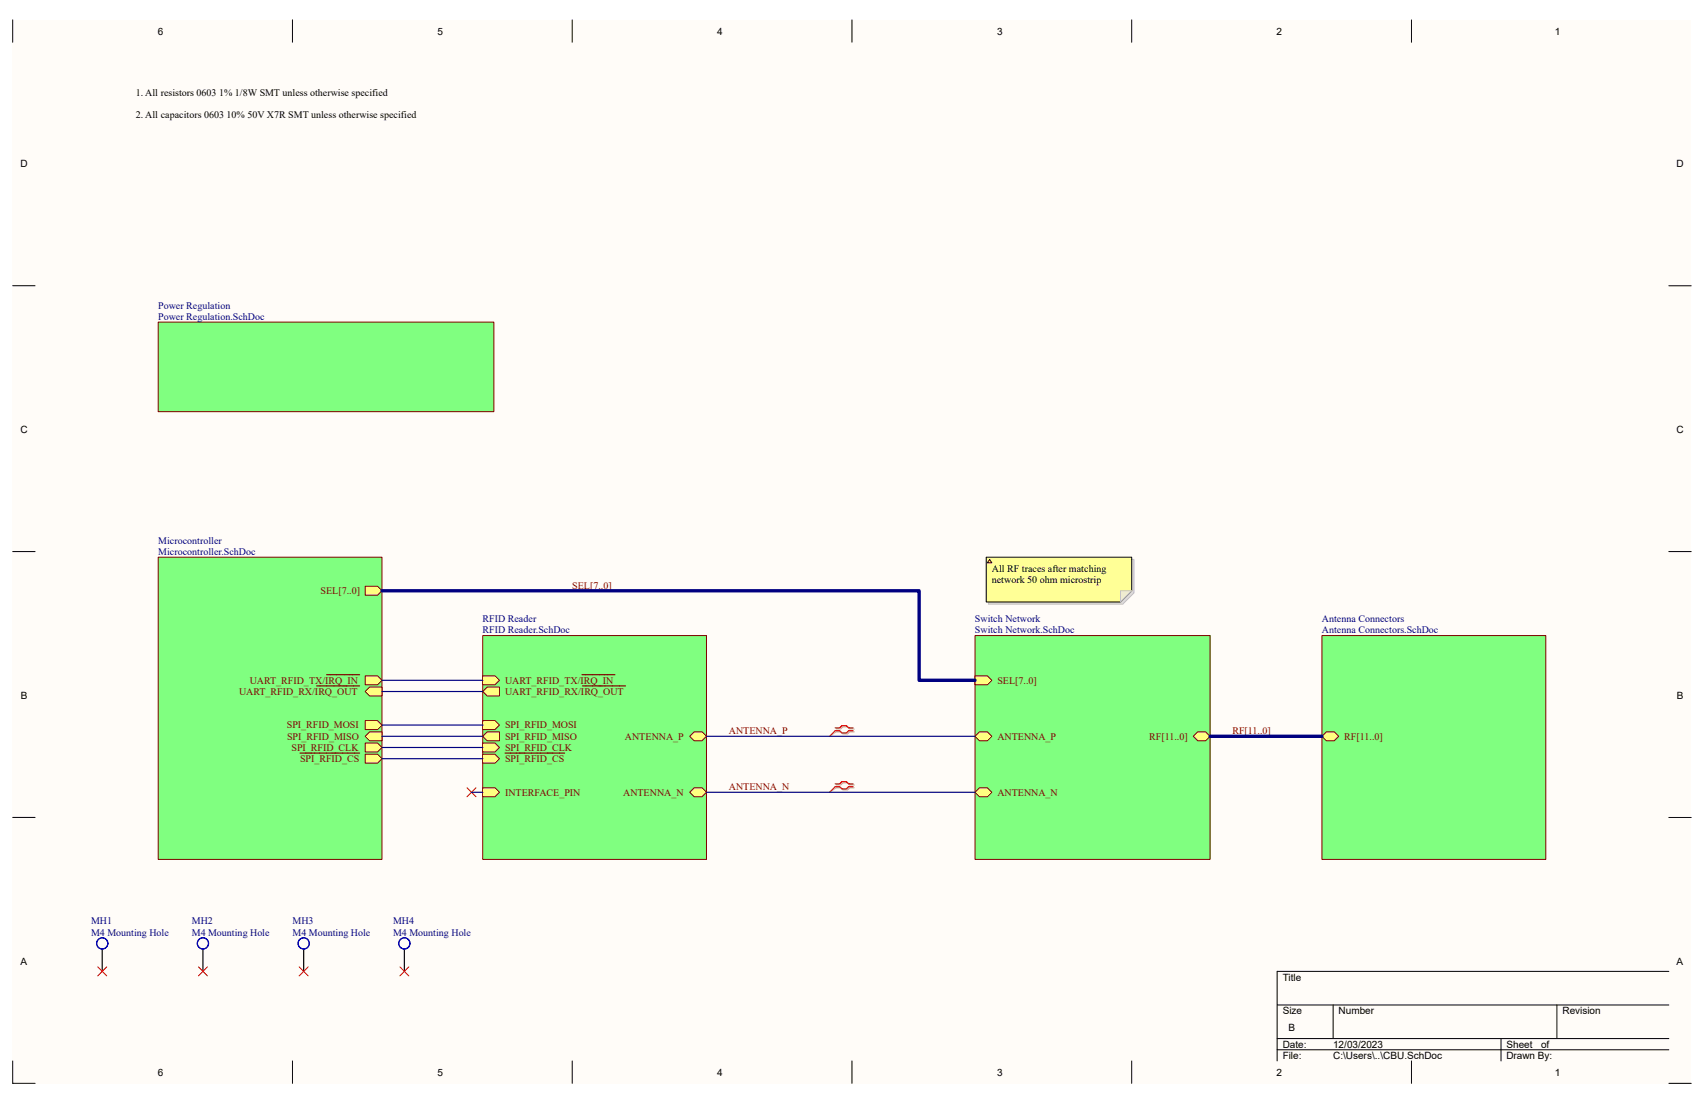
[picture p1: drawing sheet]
<svg xmlns="http://www.w3.org/2000/svg" width="432mm" height="279mm" viewBox="0 0 432 279" stroke-linecap="round" stroke-linejoin="round" font-family="sans-serif">
<g fill="#fffcf8">
<path d="M3.2 5h425.4v269.4h-425.4z" fill-rule="evenodd"/>
<path d="M8.9 10.7h414v258.1h-414z" fill-rule="evenodd"/>
</g>
<g fill="none" stroke="#000" stroke-width=".25">
<path d="M3.2 5v5.7M74.1 5v5.7M145 5v5.7M215.9 5v5.7M286.8 5v5.7M357.7 5v5.7M3.2 72.4h5.7M422.9 72.4h5.7M3.2 139.7h5.7M422.9 139.7h5.7M3.2 207.1h5.7M422.9 207.1h5.7"/>
<path d="M323.6 254.6h99.3M337.8 254.6v8.5M394.5 254.6v8.5M422.9 246.1h-99.3v22.6M3.2 268.7v5.7h5.7M74.1 268.7v5.7M145 268.7v5.7M215.9 268.7v5.7M286.8 268.7v5.7M323.6 263.1h99.3M323.6 265.9h99.3M357.7 268.8v5.6"/>
<path d="M380.4 263.1v5.7M422.9 274.4h5.7"/>
</g>
<path d="M122.3 161h56.7v56.7h-56.7z" fill-rule="evenodd" fill="#80ff80"/>
<path d="M122.3 161h56.7v56.7h-56.7z" fill="none" stroke="#800000" stroke-width=".25"/>
<path d="M175.9 199.5h2l1.1 1.2-1.1 1.1h-2l-1.1-1.1z" fill-rule="evenodd" fill="#ffff80"/>
<path d="M175.9 199.5h2l1.1 1.2-1.1 1.1h-2l-1.1-1.1z" fill="none" stroke="#800000" stroke-width=".25"/>
<path d="M174.8 186.5l1.1-1.1h2l1.1 1.1-1.1 1.1h-2z" fill-rule="evenodd" fill="#ffff80"/>
<path d="M174.8 186.5l1.1-1.1h2l1.1 1.1-1.1 1.1h-2z" fill="none" stroke="#800000" stroke-width=".25"/>
<path d="M122.3 199.5h3.1l1.2 1.2-1.2 1.1h-3.1z" fill-rule="evenodd" fill="#ffff80"/>
<path d="M122.3 199.5h3.1l1.2 1.2-1.2 1.1h-3.1z" fill="none" stroke="#800000" stroke-width=".25"/>
<path d="M122.3 171.2h3.1l1.2 1.1-1.2 1.2h-3.1z" fill-rule="evenodd" fill="#ffff80"/>
<path d="M122.3 171.2h3.1l1.2 1.1-1.2 1.2h-3.1z" fill="none" stroke="#800000" stroke-width=".25"/>
<path d="M147.5 170.9h8.3" fill="none" stroke="#800000" stroke-width=".3"/>
<path d="M122.3 175.2l1.2-1.2h3.1v2.3h-3.1z" fill-rule="evenodd" fill="#ffff80"/>
<path d="M122.3 175.2l1.2-1.2h3.1v2.3h-3.1z" fill="none" stroke="#800000" stroke-width=".25"/>
<path d="M147.6 173.7h10.9" fill="none" stroke="#800000" stroke-width=".3"/>
<path d="M122.3 182.5h3.1l1.2 1.2-1.2 1.1h-3.1z" fill-rule="evenodd" fill="#ffff80"/>
<path d="M122.3 182.5h3.1l1.2 1.2-1.2 1.1h-3.1z" fill="none" stroke="#800000" stroke-width=".25"/>
<path d="M122.3 186.5l1.2-1.1h3.1v2.2h-3.1z" fill-rule="evenodd" fill="#ffff80"/>
<path d="M122.3 186.5l1.2-1.1h3.1v2.2h-3.1z" fill="none" stroke="#800000" stroke-width=".25"/>
<path d="M122.3 188.2h3.1l1.2 1.1-1.2 1.2h-3.1z" fill-rule="evenodd" fill="#ffff80"/>
<path d="M122.3 188.2h3.1l1.2 1.1-1.2 1.2h-3.1z" fill="none" stroke="#800000" stroke-width=".25"/>
<path d="M122.3 191.1h3.1l1.2 1.1-1.2 1.1h-3.1z" fill-rule="evenodd" fill="#ffff80"/>
<path d="M122.3 191.1h3.1l1.2 1.1-1.2 1.1h-3.1z" fill="none" stroke="#800000" stroke-width=".25"/>
<path d="M128 190.8h15.1" fill="none" stroke="#800000" stroke-width=".3"/>
<path d="M247.1 161h59.5v56.7h-59.5z" fill-rule="evenodd" fill="#80ff80"/>
<path d="M247.1 161h59.5v56.7h-59.5z" fill="none" stroke="#800000" stroke-width=".25"/>
<path d="M302.4 186.5l1.1-1.1h2l1.1 1.1-1.1 1.1h-2z" fill-rule="evenodd" fill="#ffff80"/>
<path d="M302.4 186.5l1.1-1.1h2l1.1 1.1-1.1 1.1h-2z" fill="none" stroke="#800000" stroke-width=".25"/>
<path d="M247.1 186.5l1.1-1.1h2l1.1 1.1-1.1 1.1h-2z" fill-rule="evenodd" fill="#ffff80"/>
<path d="M247.1 186.5l1.1-1.1h2l1.1 1.1-1.1 1.1h-2z" fill="none" stroke="#800000" stroke-width=".25"/>
<path d="M247.1 171.2h3.1l1.1 1.1-1.1 1.2h-3.1z" fill-rule="evenodd" fill="#ffff80"/>
<path d="M247.1 171.2h3.1l1.1 1.1-1.1 1.2h-3.1z" fill="none" stroke="#800000" stroke-width=".25"/>
<path d="M248.2 199.5h2l1.1 1.2-1.1 1.1h-2l-1.1-1.1z" fill-rule="evenodd" fill="#ffff80"/>
<path d="M248.2 199.5h2l1.1 1.2-1.1 1.1h-2l-1.1-1.1z" fill="none" stroke="#800000" stroke-width=".25"/>
<path d="M335 161h56.7v56.7h-56.7z" fill-rule="evenodd" fill="#80ff80"/>
<path d="M335 161h56.7v56.7h-56.7z" fill="none" stroke="#800000" stroke-width=".25"/>
<path d="M335 186.5l1.1-1.1h2l1.1 1.1-1.1 1.1h-2z" fill-rule="evenodd" fill="#ffff80"/>
<path d="M335 186.5l1.1-1.1h2l1.1 1.1-1.1 1.1h-2z" fill="none" stroke="#800000" stroke-width=".25"/>
<path d="M40.1 141.1h56.7v76.6h-56.7z" fill-rule="evenodd" fill="#80ff80"/>
<path d="M40.1 141.1h56.7v76.6h-56.7z" fill="none" stroke="#800000" stroke-width=".25"/>
<path d="M92.5 148.5h3.2l1.1 1.1-1.1 1.2h-3.2z" fill-rule="evenodd" fill="#ffff80"/>
<path d="M92.5 148.5h3.2l1.1 1.1-1.1 1.2h-3.2z" fill="none" stroke="#800000" stroke-width=".25"/>
<path d="M92.5 171.2h3.2l1.1 1.1-1.1 1.2h-3.2z" fill-rule="evenodd" fill="#ffff80"/>
<path d="M92.5 171.2h3.2l1.1 1.1-1.1 1.2h-3.2z" fill="none" stroke="#800000" stroke-width=".25"/>
<path d="M82.8 170.9h8.3" fill="none" stroke="#800000" stroke-width=".3"/>
<path d="M92.5 175.2l1.2-1.2h3.1v2.3h-3.1z" fill-rule="evenodd" fill="#ffff80"/>
<path d="M92.5 175.2l1.2-1.2h3.1v2.3h-3.1z" fill="none" stroke="#800000" stroke-width=".25"/>
<path d="M80.2 173.7h10.9" fill="none" stroke="#800000" stroke-width=".3"/>
<path d="M92.5 182.5h3.2l1.1 1.2-1.1 1.1h-3.2z" fill-rule="evenodd" fill="#ffff80"/>
<path d="M92.5 182.5h3.2l1.1 1.2-1.1 1.1h-3.2z" fill="none" stroke="#800000" stroke-width=".25"/>
<path d="M92.5 186.5l1.2-1.1h3.1v2.2h-3.1z" fill-rule="evenodd" fill="#ffff80"/>
<path d="M92.5 186.5l1.2-1.1h3.1v2.2h-3.1z" fill="none" stroke="#800000" stroke-width=".25"/>
<path d="M92.5 188.2h3.2l1.1 1.1-1.1 1.2h-3.2z" fill-rule="evenodd" fill="#ffff80"/>
<path d="M92.5 188.2h3.2l1.1 1.1-1.1 1.2h-3.2z" fill="none" stroke="#800000" stroke-width=".25"/>
<path d="M92.5 191.1h3.2l1.1 1.1-1.1 1.1h-3.2z" fill-rule="evenodd" fill="#ffff80"/>
<path d="M92.5 191.1h3.2l1.1 1.1-1.1 1.1h-3.2z" fill="none" stroke="#800000" stroke-width=".25"/>
<path d="M76 190.8h15.1" fill="none" stroke="#800000" stroke-width=".3"/>
<path d="M40.1 81.6h85v22.7h-85z" fill-rule="evenodd" fill="#80ff80"/>
<path d="M40.1 81.6h85v22.7h-85z" fill="none" stroke="#800000" stroke-width=".25"/>
<path d="M118.3 199.5l2.3 2.3M120.6 199.5l-2.3 2.3M211.6 185.1l-1.4 1.4M211.6 199.3l-1.4 1.4M24.8 244.9l2.2 2.3M27 244.9l-2.2 2.3M50.3 244.9l2.3 2.3M52.6 244.9l-2.3 2.3M75.8 244.9l2.3 2.3M78.1 244.9l-2.3 2.3M101.3 244.9l2.3 2.3M103.6 244.9l-2.3 2.3" fill="none" stroke="#f00" stroke-width=".25"/>
<path d="M211.9 184.7h1.2l.5-.6h1.2l.5 .6h1.2M211.9 185.4h1.2l.5 .5h1.2l.5-.5h1.2M211.9 198.8h1.2l.5-.5h1.2l.5 .5h1.2M211.9 199.5h1.2l.5 .6h1.2l.5-.6h1.2" fill="none" stroke="#d0a19e" stroke-width=".3"/>
<path d="M211.9 185.4l-1.7 1.1M211.9 199.5l-1.7 1.2" fill="none" stroke="#d0a19e" stroke-width=".25"/>
<path d="M211.6 184.4h1.2l.5-.6h1.2l.5 .6h1.2M211.6 185.1h1.2l.5 .6h1.2l.5-.6h1.2M211.6 198.6h1.2l.5-.6h1.2l.5 .6h1.2M211.6 199.3h1.2l.5 .5h1.2l.5-.5h1.2" fill="none" stroke="#f00" stroke-width=".3"/>
<path d="M96.8 172.3h25.5M96.8 175.2h25.5M96.8 186.5h25.5M96.8 183.7h25.5M96.8 189.3h25.5M96.8 192.2h25.5M179 186.5h68.1M119.5 200.7h2.8M179 200.7h68.1" fill="none" stroke="#000080" stroke-width=".3"/>
<path d="M96.8 149.6h136.1v22.7h14.2M306.6 186.5h28.4" fill="none" stroke="#000080" stroke-width=".85"/>
<path d="M25.9 240.4v5.7M51.4 240.4v5.7M77 240.4v5.7M102.5 240.4v5.7" fill="none" stroke="#000" stroke-width=".3"/>
<g fill="none" stroke="#00f" stroke-width=".3">
<circle cx="25.9" cy="239" r="1.42"/>
<circle cx="51.4" cy="239" r="1.42"/>
<circle cx="77" cy="239" r="1.42"/>
<circle cx="102.5" cy="239" r="1.42"/>
</g>
<path d="M250.5 141.7h36.8v8.5l-2.8 2.8h-34z" fill-rule="evenodd" fill="#e0ddd7"/>
<path d="M250.5 141.7h36.8v8.5l-2.8 2.8h-34z" fill="none" stroke="#bfbdba" stroke-width=".25"/>
<path d="M249.9 141.1h36.9v8.5l-2.9 2.9h-34z" fill-rule="evenodd" fill="#ffff96"/>
<path d="M249.9 141.1h36.9v8.5l-2.9 2.9h-34z" fill="none" stroke="#000" stroke-width=".25"/>
<path d="M283.9 149.6h2.9l-2.9 2.9z" fill="#f2f0d8"/>
<path d="M283.9 149.6h2.9l-2.9 2.9z" fill="none" stroke="#bfbdba" stroke-width=".25"/>
<path d="M250.8 141.7l.5 .9h-1.1z" fill="#ffcc78"/>
<path d="M250.8 141.7l.5 .9h-1.1z" fill="none" stroke="#300" stroke-width=".25"/>
<g font-size="2.5">
<text x="40" y="8.8">6</text>
<text x="110.9" y="8.8">5</text>
<text x="181.7" y="8.8">4</text>
<text x="252.6" y="8.8">3</text>
<text x="323.5" y="8.8">2</text>
<text x="394" y="8.8">1</text>
<text x="34.4" y="24.3">1. All resistors 0603 1% 1/8W SMT unless otherwise specified</text>
<text x="34.4" y="30">2. All capacitors 0603 10% 50V X7R SMT unless otherwise specified</text>
<text x="5.2" y="42.4">D</text>
<text x="424.9" y="42.4">D</text>
<text x="5.2" y="109.8">C</text>
<text x="424.9" y="109.8">C</text>
<text x="251.3" y="144.8">All RF traces after matching</text>
<text x="251.3" y="147.7">network 50 ohm microstrip</text>
<text x="5.3" y="177.1">B</text>
<text x="424.9" y="177.1">B</text>
<text x="5.2" y="244.5">A</text>
<text x="424.9" y="244.5">A</text>
<text x="325" y="248.4">Title</text>
<text x="325" y="256.9">Size</text>
<text x="339.2" y="256.9">Number</text>
<text x="395.9" y="256.9">Revision</text>
<text x="326.5" y="261.1">B</text>
<text x="325" y="265.4">Date:</text>
<text x="325" y="268.2">File:</text>
<text x="337.8" y="265.4">12/03/2023</text>
<text x="337.8" y="268.2">C:\Users\..\CBU.SchDoc</text>
<text x="381.7" y="268.2">Drawn By:</text>
<text x="381.8" y="265.4">Sheet</text>
<text x="390.5" y="265.4">of</text>
<text x="40" y="272.5">6</text>
<text x="110.9" y="272.5">5</text>
<text x="181.7" y="272.5">4</text>
<text x="252.6" y="272.5">3</text>
<text x="323.5" y="272.5">2</text>
<text x="394" y="272.5">1</text>
</g>
<g font-size="2.5" fill="#000080">
<text x="40.1" y="78.2">Power Regulation</text>
<text x="40.1" y="81">Power Regulation.SchDoc</text>
<text x="40.1" y="137.8">Microcontroller</text>
<text x="40.1" y="140.6">Microcontroller.SchDoc</text>
<text x="122.3" y="157.6">RFID Reader</text>
<text x="122.3" y="160.4">RFID Reader.SchDoc</text>
<text x="247.1" y="157.6">Switch Network</text>
<text x="247.1" y="160.4">Switch Network.SchDoc</text>
<text x="335" y="157.6">Antenna Connectors</text>
<text x="335" y="160.4">Antenna Connectors.SchDoc</text>
<text x="23.1" y="234.1">MH1</text>
<text x="23.1" y="237">M4 Mounting Hole</text>
<text x="48.6" y="234.1">MH2</text>
<text x="48.6" y="237">M4 Mounting Hole</text>
<text x="74.1" y="234.1">MH3</text>
<text x="74.1" y="237">M4 Mounting Hole</text>
<text x="99.6" y="234.1">MH4</text>
<text x="99.6" y="237">M4 Mounting Hole</text>
</g>
<g font-size="2.5" fill="#800000">
<text x="145" y="149.1">SEL[7..0]</text>
<text x="81.2" y="150.5">SEL[7..0]</text>
<text x="63.3" y="173.2">UART_RFID_TX/IRQ_IN</text>
<text x="128" y="173.2">UART_RFID_TX/IRQ_IN</text>
<text x="252.7" y="173.2">SEL[7..0]</text>
<text x="60.6" y="176">UART_RFID_RX/IRQ_OUT</text>
<text x="128" y="176">UART_RFID_RX/IRQ_OUT</text>
<text x="72.7" y="184.5">SPI_RFID_MOSI</text>
<text x="128" y="184.5">SPI_RFID_MOSI</text>
<text x="184.7" y="186">ANTENNA_P</text>
<text x="312.3" y="186">RF[11..0]</text>
<text x="72.7" y="187.4">SPI_RFID_MISO</text>
<text x="73.9" y="190.2">SPI_RFID_CLK</text>
<text x="128" y="187.4">SPI_RFID_MISO</text>
<text x="128" y="190.2">SPI_RFID_CLK</text>
<text x="158.4" y="187.4">ANTENNA_P</text>
<text x="252.7" y="187.4">ANTENNA_P</text>
<text x="291.2" y="187.4">RF[11..0]</text>
<text x="340.7" y="187.4">RF[11..0]</text>
<text x="76" y="193">SPI_RFID_CS</text>
<text x="128" y="193">SPI_RFID_CS</text>
<text x="128" y="201.5">INTERFACE_PIN</text>
<text x="157.9" y="201.5">ANTENNA_N</text>
<text x="184.7" y="200.2">ANTENNA_N</text>
<text x="252.7" y="201.5">ANTENNA_N</text>
</g>
</svg>
